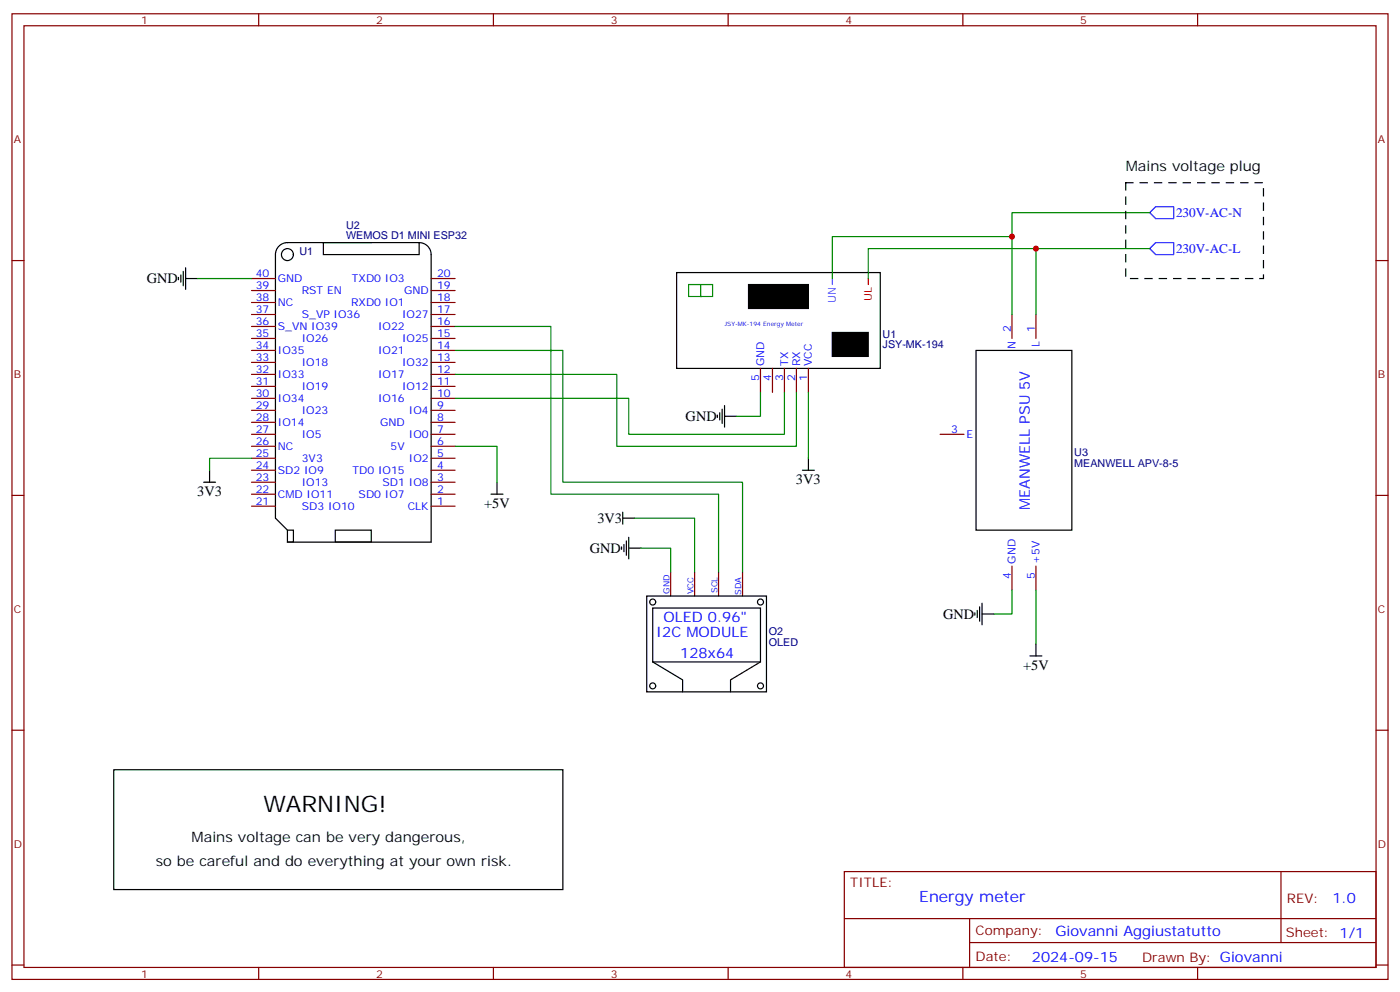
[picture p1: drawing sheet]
<svg xmlns="http://www.w3.org/2000/svg" width="412mm" height="292mm" viewBox="0 0 412 292" stroke-linecap="round" stroke-linejoin="round" font-family="sans-serif">
<g fill="none" stroke="#870000" stroke-width=".35">
<path d="M3.5 4.1h405.4v284.3h-405.4zM7.1 7.6h398.2v277.3h-398.2zM76.2 4.1v3.5M145.3 4.1v3.5M214.5 4.1v3.5M283.6 4.1v3.5M352.8 4.1v3.5M3.5 76.7h3.6M405.3 76.7h3.6M74.1 99.7h7M74.1 96.1h7M74.1 92.6h7"/>
<path d="M74.1 89.1h7M74.1 85.5h7M74.1 82h7M127 99.7h7.1M127 96.1h7.1M127 92.6h7.1M127 89.1h7.1M127 85.5h7.1M127 82h7.1M298.1 92.6v7.1M305.2 92.6v7.1M74.1 117.3h7"/>
<path d="M74.1 113.8h7M74.1 110.2h7M74.1 106.7h7M74.1 103.2h7M127 117.3h7.1M127 113.8h7.1M127 110.2h7.1M127 106.7h7.1M127 103.2h7.1M224 108.5v7M227.5 108.5v7M231.1 108.5v7"/>
<path d="M234.6 108.5v7M238.1 108.5v7M74.1 138.5h7M74.1 134.9h7M74.1 131.4h7M74.1 127.9h7M74.1 124.4h7M74.1 120.8h7M127 138.5h7.1M127 134.9h7.1M127 131.4h7.1M127 127.9h7.1"/>
<path d="M127 124.4h7.1M127 120.8h7.1M276.9 127.9h7.1M3.5 145.9h3.6M74.1 149h7M74.1 145.5h7M74.1 142h7M127 149h7.1M127 145.5h7.1M127 142h7.1M405.3 145.9h3.6M197.6 168.5v7"/>
<path d="M204.6 168.5v7M211.7 168.5v7M218.7 168.5v7M298.1 166.7v7M305.2 166.7v7M3.5 215h3.6M405.3 215h3.6M248.7 256.6h156.6v28.3h-156.6zM377.3 256.7v20.8M248.7 270.5h156.5M285.6 277.5h119.6M285.6 270.5v14.1"/>
<path d="M3.5 284.2h3.6M76.2 284.9v3.5M145.3 284.9v3.5M214.5 284.9v3.5M283.6 284.9v3.5M352.8 284.9v3.5M405.3 284.2h3.6"/>
</g>
<g fill="none" stroke="#000" stroke-width=".35">
<path d="M54 79.9v4.2M54.7 78.8v6.4M95.2 71.4h28.3v3.6h-28.3zM109.4 71.4h-24.7a3.5 3.5 0 0 0-3.6 3.6v77.6l3.6 3.5M123.5 71.4a3.5 3.5 0 0 1 3.5 3.6v84.6h-42.3M52.6 81.7v.7M53.3 81v2.1M54.7 82h3.5M199.3 80.3h60v28.2h-60zM213.4 119.4v6.4M287.5 103.2h28.2v52.9h-28.2zM61.7 138.5v3.5"/>
<path d="M211.3 122.2v.7M212 121.5v2.1M212.7 120.5v4.2M213.4 122.6h3.6M236.4 138.5h3.5M238.1 134.9v3.6M60 142h3.5M84.7 156.1h1.7v3.5h-1.7zM98.8 156.1h10.6v3.5h-10.6zM144.6 145.5h3.6M146.4 142v3.5M183.4 152.6h3.6"/>
<path d="M183.4 150.8v3.5M184.5 159.3v4.2M185.2 158.2v6.4M183.1 161v.7M183.8 160.3v2.2M185.2 161.4h3.5M190.5 175.5h35.3v28.2h-35.3zM192.3 179h31.7v15.9h-31.7zM287.9 179.7v2.2M288.6 178.7v4.2M289.3 177.6v6.4M192.3 194.9l8.8 5.3v3.5"/>
<path d="M224 194.9l-8.8 5.3v3.5M287.2 180.4v.8M289.3 180.8h3.5M303.4 193.1h3.5M305.2 189.6v3.5M33.5 226.7h132.3v35.2h-132.3z"/>
<circle cx="84.7" cy="75" r="1.76"/>
<circle cx="192.3" cy="177.3" r=".88"/>
<circle cx="224" cy="177.3" r=".88"/>
<circle cx="192.3" cy="202" r=".88"/>
<circle cx="224" cy="202" r=".88"/>
</g>
<path d="M255.8 82v1.8" fill="none" stroke="#f00" stroke-width=".35"/>
<path d="M245.2 82v1.8" fill="none" stroke="#09f" stroke-width=".35"/>
<path d="M220.5 83.8h17.6v7h-17.6zM245.2 97.9h10.6v7.1h-10.6z" fill="#000" stroke="#000" stroke-width=".35"/>
<path d="M202.8 83.8h3.6v3.5h-3.6zM206.4 83.8h3.5v3.5h-3.5z" fill="none" stroke="#0c0" stroke-width=".35"/>
<g fill="none" stroke="#008700" stroke-width=".35">
<path d="M305.2 73.2h33.5M338.7 62.6h-40.6v7.1M58.2 82h15.9M134.1 96.1h28.2v49.4h49.4v23M245.2 82v-12.3h52.9v22.9M255.8 82v-8.8h49.4v19.4M134.1 110.2h47.6v21.2h52.9v-15.9M134.1 103.2h31.7v38.8h52.9v26.5M224 115.5v7.1h-7M231.1 115.5v12.4h-45.9v-10.6h-51.1M238.1 115.5v19.4M74.1 134.9h-12.4v3.6"/>
<path d="M134.1 131.4h12.3v10.6M187 152.6h17.6v15.9M188.7 161.4h8.9v7.1M298.1 173.7v7.1h-5.3M305.2 173.7v15.9"/>
</g>
<path d="M338.7 62.6l1.7-1.7h5.3v3.5h-5.3zM338.7 73.2l1.7-1.8h5.3v3.6h-5.3z" fill="none" stroke="#00f" stroke-width=".35"/>
<path d="M331.6 53.8h40.6v28.2h-40.6z" fill="none" stroke="#000" stroke-width=".35" stroke-dasharray="2.1 2.1"/>
<g fill="#c00">
<circle cx="298.1" cy="69.7" r=".88"/>
<circle cx="305.2" cy="73.2" r=".88"/>
</g>
<text font-size="6.7" x="77.6" y="239">WARNING!</text>
<text font-size="4.6" fill="#00f" x="270.8" y="265.7">Energy meter</text>
<g font-size="4.2">
<text x="331.6" y="50.3">Mains voltage plug</text>
<text x="43.2" y="83.4">GND</text>
<text x="202" y="124">GND</text>
<text x="234.5" y="142.5">3V3</text>
<text x="58.1" y="146">3V3</text>
<text x="142.6" y="149.5">+5V</text>
<text x="176" y="154">3V3</text>
<text x="173.7" y="162.8">GND</text>
<text x="277.8" y="182.2">GND</text>
<text x="301.4" y="197.1">+5V</text>
<text x="56.4" y="247.8">Mains voltage can be very dangerous,</text>
<text x="45.9" y="254.9">so be careful and do everything at your own risk.</text>
</g>
<g font-size="4.2" fill="#00f">
<text x="303.4" y="150.1" transform="rotate(-90 303.4 150.1)">MEANWELL PSU 5V</text>
<text x="195.4" y="183.3">OLED 0.96&quot;</text>
<text x="193.3" y="187.5">I2C MODULE</text>
<text x="200.4" y="193.9">128x64</text>
<text x="392.5" y="265.9">1.0</text>
<text x="310.9" y="275.5">Giovanni Aggiustatutto</text>
<text x="304" y="283.3">2024-09-15</text>
</g>
<g font-size="3.9" fill="#00f">
<text x="346.4" y="63.9">230V-AC-N</text>
<text x="346.4" y="74.5">230V-AC-L</text>
</g>
<g font-size="3.9" fill="#800">
<text x="250.5" y="261.2">TITLE:</text>
<text x="379.1" y="265.9">REV:</text>
<text x="287.4" y="275.4">Company:</text>
<text x="378.7" y="276">Sheet: 1/1</text>
<text x="287.4" y="283.1">Date:</text>
<text x="336.4" y="283.2">Drawn By: Giovanni</text>
</g>
<g font-size="3.2" fill="#800">
<text x="41.6" y="7.1">1</text>
<text x="110.8" y="7.1">2</text>
<text x="179.9" y="7.1">3</text>
<text x="249.1" y="7.1">4</text>
<text x="318.2" y="7.1">5</text>
<text x="4.1" y="42.2">A</text>
<text x="405.9" y="42.2">A</text>
<text x="4.1" y="111.3">B</text>
<text x="405.9" y="111.3">B</text>
<text x="4.1" y="180.4">C</text>
<text x="405.9" y="180.4">C</text>
<text x="4.1" y="249.6">D</text>
<text x="405.9" y="249.6">D</text>
<text x="41.6" y="287.9">1</text>
<text x="110.8" y="287.9">2</text>
<text x="179.9" y="287.9">3</text>
<text x="249.1" y="287.9">4</text>
<text x="318.2" y="287.9">5</text>
</g>
<g font-size="3.2" fill="#000080">
<text x="102" y="70.4">WEMOS D1 MINI ESP32</text>
<text x="102" y="67.3">U2</text>
<text x="88.2" y="75">U1</text>
<text x="260" y="99.4">U1</text>
<text x="260" y="102.6">JSY-MK-194</text>
<text x="316.4" y="137.4">MEANWELL APV-8-5</text>
<text x="316.4" y="134.3">U3</text>
<text x="226.5" y="190.1">OLED</text>
<text x="226.5" y="186.9">O2</text>
</g>
<g font-size="3.2" fill="#00f">
<text x="75.3" y="81.7">40</text>
<text x="81.8" y="83.1">GND</text>
<text x="103.7" y="83.1">TXD0 IO3</text>
<text x="128.8" y="81.7">20</text>
<text x="75.3" y="88.7">38</text>
<text x="75.3" y="85.2">39</text>
<text x="88.9" y="86.6">RST EN</text>
<text x="119" y="86.6">GND</text>
<text x="128.8" y="88.7">18</text>
<text x="128.8" y="85.2">19</text>
<text x="75.3" y="95.8">36</text>
<text x="75.3" y="92.3">37</text>
<text x="81.8" y="90.1">NC</text>
<text x="88.9" y="93.7">S_VP IO36</text>
<text x="103.4" y="90.1">RXD0 IO1</text>
<text x="118.4" y="93.7">IO27</text>
<text x="128.8" y="95.8">16</text>
<text x="128.8" y="92.3">17</text>
<text x="75.3" y="99.3">35</text>
<text x="81.8" y="97.2">S_VN IO39</text>
<text x="88.9" y="100.7">IO26</text>
<text x="111.4" y="97.2">IO22</text>
<text x="118.4" y="100.7">IO25</text>
<text x="128.8" y="99.3">15</text>
<text x="297.7" y="97.9" transform="rotate(-90 297.7 97.9)">2</text>
<text x="304.8" y="97.9" transform="rotate(-90 304.8 97.9)">1</text>
<text x="75.3" y="106.4">33</text>
<text x="75.3" y="102.8">34</text>
<text x="81.8" y="104.2">IO35</text>
<text x="88.9" y="107.8">IO18</text>
<text x="111.4" y="104.2">IO21</text>
<text x="118.4" y="107.8">IO32</text>
<text x="128.8" y="106.4">13</text>
<text x="128.8" y="102.8">14</text>
<text x="225.1" y="107.8" transform="rotate(-90 225.1 107.8)">GND</text>
<text x="232.1" y="107.8" transform="rotate(-90 232.1 107.8)">TX</text>
<text x="235.7" y="107.8" transform="rotate(-90 235.7 107.8)">RX</text>
<text x="239.2" y="107.8" transform="rotate(-90 239.2 107.8)">VCC</text>
<text x="299.2" y="102.7" transform="rotate(-90 299.2 102.7)">N</text>
<text x="306.2" y="102.1" transform="rotate(-90 306.2 102.1)">L</text>
<text x="75.3" y="113.4">31</text>
<text x="75.3" y="109.9">32</text>
<text x="81.8" y="111.3">IO33</text>
<text x="111.4" y="111.3">IO17</text>
<text x="128.8" y="113.4">11</text>
<text x="128.8" y="109.9">12</text>
<text x="223.7" y="112.3" transform="rotate(-90 223.7 112.3)">5</text>
<text x="227.2" y="112.3" transform="rotate(-90 227.2 112.3)">4</text>
<text x="230.7" y="112.3" transform="rotate(-90 230.7 112.3)">3</text>
<text x="234.2" y="112.3" transform="rotate(-90 234.2 112.3)">2</text>
<text x="237.8" y="112.3" transform="rotate(-90 237.8 112.3)">1</text>
<text x="75.3" y="116.9">30</text>
<text x="81.8" y="118.4">IO34</text>
<text x="88.9" y="114.8">IO19</text>
<text x="111.4" y="118.4">IO16</text>
<text x="118.4" y="114.8">IO12</text>
<text x="128.8" y="116.9">10</text>
<text x="75.3" y="124">28</text>
<text x="75.3" y="120.5">29</text>
<text x="81.8" y="125.4">IO14</text>
<text x="88.9" y="121.9">IO23</text>
<text x="112" y="125.4">GND</text>
<text x="120.4" y="121.9">IO4</text>
<text x="128.8" y="124">8</text>
<text x="128.8" y="120.5">9</text>
<text x="75.3" y="131.1">26</text>
<text x="75.3" y="127.5">27</text>
<text x="88.9" y="128.9">IO5</text>
<text x="120.4" y="128.9">IO0</text>
<text x="128.8" y="131.1">6</text>
<text x="128.8" y="127.5">7</text>
<text x="280.2" y="127.5">3</text>
<text x="284.7" y="128.9">E</text>
<text x="75.3" y="134.6">25</text>
<text x="81.8" y="132.5">NC</text>
<text x="88.9" y="136">3V3</text>
<text x="115.1" y="132.5">5V</text>
<text x="120.4" y="136">IO2</text>
<text x="128.8" y="134.6">5</text>
<text x="75.3" y="141.6">23</text>
<text x="75.3" y="138.1">24</text>
<text x="81.8" y="139.5">SD2 IO9</text>
<text x="88.9" y="143.1">IO13</text>
<text x="103.8" y="139.5">TD0 IO15</text>
<text x="112.7" y="143.1">SD1 IO8</text>
<text x="128.8" y="141.6">3</text>
<text x="128.8" y="138.1">4</text>
<text x="75.3" y="148.7">21</text>
<text x="75.3" y="145.2">22</text>
<text x="81.8" y="146.6">CMD IO11</text>
<text x="105.6" y="146.6">SD0 IO7</text>
<text x="128.8" y="148.7">1</text>
<text x="128.8" y="145.2">2</text>
<text x="88.9" y="150.1">SD3 IO10</text>
<text x="120.1" y="150.1">CLK</text>
<text x="299.2" y="166" transform="rotate(-90 299.2 166)">GND</text>
<text x="306.2" y="166" transform="rotate(-90 306.2 166)">+5V</text>
<text x="297.7" y="170.5" transform="rotate(-90 297.7 170.5)">4</text>
<text x="304.8" y="170.5" transform="rotate(-90 304.8 170.5)">5</text>
</g>
<text font-size="3.2" fill="#09f" x="246.2" y="89.2" transform="rotate(-90 246.2 89.2)">UN</text>
<text font-size="3.2" fill="#f00" x="256.8" y="88.6" transform="rotate(-90 256.8 88.6)">UL</text>
<g font-size="2.5" fill="#00f">
<text x="197.2" y="174.8" transform="rotate(-90 197.2 174.8)">GND</text>
<text x="204.3" y="175" transform="rotate(-90 204.3 175)">VCC</text>
<text x="211.3" y="174.6" transform="rotate(-90 211.3 174.6)">SCL</text>
<text x="218.4" y="175.1" transform="rotate(-90 218.4 175.1)">SDA</text>
</g>
<text font-size="1.8" fill="#00f" x="213.4" y="96.1">JSY-MK-194 Energy Meter</text>
</svg>
